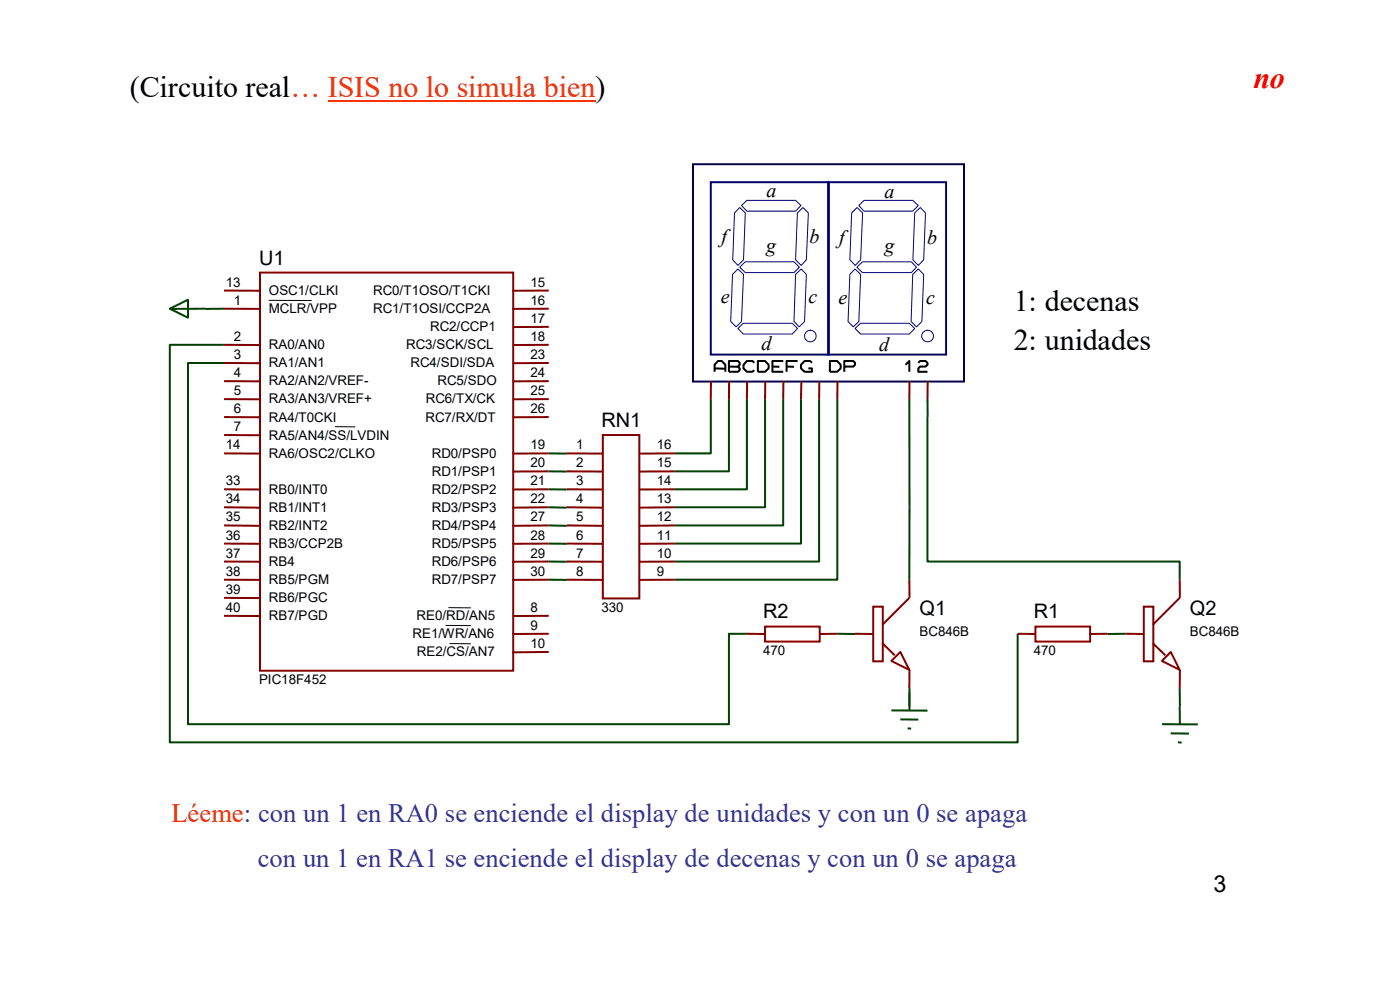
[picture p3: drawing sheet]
<svg xmlns="http://www.w3.org/2000/svg" width="297mm" height="210mm" viewBox="0 0 297 210" stroke-linecap="round" stroke-linejoin="round" font-family="sans-serif">
<path d="M69.5 21.5h56.8" fill="none" stroke="#f30" stroke-width=".25"/>
<g fill="none" stroke="#004000" stroke-width=".42">
<path d="M36 65.5l3.9-1.9v3.8zM43.7 65.5h-7.7M47.5 73.2h-11.5v84.3h179.9v-23M47.5 77h-7.6v76.6h114.7v-19.1h3.9M47.5 65.5h-3.8M116.4 96.2h3.8M116.4 100h3.8M150.8 84.7v11.5h-7.6M154.6 84.7v15.3h-11.4M158.5 84.7v19.1h-15.3M162.3 84.7v22.9h-19.1M166.2 84.7v26.8h-23"/>
<path d="M169.9 84.7v30.6h-26.7M173.8 84.7v34.4h-30.6M177.6 84.7v38.3h-34.4M192.9 84.7v38.3M196.8 88.5v30.6h53.5v3.9M196.8 84.7v3.8M116.4 103.8h3.8M116.4 107.6l3.8 .1M116.4 111.5h3.8M116.4 115.3l3.8 .1M116.4 119.1l3.8 .1M116.4 123h3.8"/>
<path d="M177.6 134.5h3.8M238.8 134.5h-3.8M189.1 150.7h7.7M191 152.6l3.8 .1M192.5 154.5l.8 .1M192.9 146.9l.1 3.8M193 146l-.1 3.8M246.5 153.6l7.6 .1M248.4 155.6h3.8M249.9 157.5h.8M250.3 146v3.8M250.3 149.8v3.8"/>
</g>
<g fill="none" stroke="#800000" stroke-width=".42">
<path d="M55.2 57.8h53.7v84.5h-53.7zM47.5 65.5h7.7M47.5 73.2h7.7M47.5 77h7.7M47.5 61.6l7.7 .1M116.4 61.6l-7.7 .1M116.4 69.3l-7.7 .1M116.4 73.2h-7.7M116.4 77h-7.7M116.4 65.5h-7.7M47.5 80.9h7.7M47.5 84.7h7.7"/>
<path d="M47.5 88.5h7.7M47.5 92.3h7.7M47.5 96.2h7.7M116.4 96.2h-7.7M116.4 100h-7.7M116.4 80.9h-7.7M116.4 84.7h-7.7M116.4 88.5h-7.7M120.2 96.2h7.7M120.2 100h7.7M127.9 92.3h7.7v34.7h-7.7zM143.2 96.2h-7.7"/>
<path d="M143.2 100h-7.7M150.8 80.9v3.8M154.7 80.9l-.1 3.8M158.5 80.9v3.8M162.3 80.9v3.8M166.2 80.9v3.8M170 80.9l-.1 3.8M173.8 80.9v3.8M177.7 80.9l-.1 3.8M193 80.9l-.1 3.8M196.8 80.9v3.8M47.5 103.8h7.7"/>
<path d="M47.5 107.6l7.7 .1M47.5 111.5h7.7M47.5 115.3l7.7 .1M47.5 119.1l7.7 .1M116.4 103.8h-7.7M116.4 107.6l-7.7 .1M116.4 111.5h-7.7M116.4 115.3l-7.7 .1M116.4 119.1l-7.7 .1M120.2 103.8h7.7M120.2 107.6l7.7 .1M120.2 111.5h7.7"/>
<path d="M120.2 115.3l7.7 .1M120.2 119.1l7.7 .1M143.2 103.8h-7.7M143.2 107.6l-7.7 .1M143.2 111.5h-7.7M143.2 115.3l-7.7 .1M143.2 119.1l-7.7 .1M47.5 123h7.7M47.5 126.8l7.7 .1M47.5 130.6l7.7 .1M116.4 130.6l-7.7 .1M116.4 134.5h-7.7"/>
<path d="M116.4 138.3l-7.7 .1M116.4 123h-7.7M120.2 123h7.7M143.2 123h-7.7M158.5 134.5h3.8M162.3 132.9h11.6v3.2h-11.6zM177.6 134.5h-3.8M181.4 134.5h3.9M185.3 128.7h2v11.6h-2zM187.2 136.4l2.6 2.6M192.9 126.8l-5.7 5.7M192.9 123l.1 3.8"/>
<path d="M215.9 134.5h3.8M219.7 132.9h11.6v3.2h-11.6zM235 134.5h-3.9M238.8 134.5h3.9M242.7 128.7h2v11.6h-2zM244.6 136.4l2.6 2.6M248.4 138.3l1.9 3.8-3.8-1.9zM250.3 126.8l-5.7 5.7M250.3 123v3.8M189.1 140.2l1.9-1.9 1.9 3.8zM193 142.1l-.1 3.9M250.3 142.1v3.9"/>
</g>
<path d="M57.1 63.7l8.9 .1M71.1 90.5l4.2 .1M94.6 132.7h5.2M95.2 128.9h4.6M95.5 136.5l4.3 .1" fill="none" stroke="#000" stroke-width=".21"/>
<path d="M147 34.8h57.5v46.1h-57.5z" fill="none" stroke="#04004a" stroke-width=".42"/>
<path d="M150.8 38.7h25.1v36.5h-25.1zM175.7 38.7h25v36.5h-25z" fill="none" stroke="#000080" stroke-width=".42"/>
<g fill="none" stroke="#00007d" stroke-width=".21">
<path d="M155.4 58.2l1.1-1.1 1.2 1.1-.4 10-1.1 1.1-1.2-1.1zM156.9 56.7l1.2-1.2h10.3l1.2 1.2-1.2 1.1h-10.3zM156.9 44l1.2 1.2-.4 9.9-1.2 1.2-1.1-1.2 .4-9.9zM157.3 43.6l1.2-1.1h10.3l1.1 1.1-1.1 1.2h-10.3zM168.8 58.2l1.2-1.1 1.1 1.1-.4 10-1.2 1.1-1.1-1.1zM169.2 45.2l1.1-1.2 1.2 1.2-.4 9.9-1.1 1.2-1.2-1.2zM181.4 57.1l1.2 1.1-.4 10-1.2 1.1-1.1-1.1 .4-10zM181.8 56.7l1.2-1.2h10.3l1.1 1.2-1.1 1.1h-10.3zM181.8 44l1.2 1.2-.4 9.9-1.2 1.2-1.1-1.2 .4-9.9zM183.3 42.5h10.3l1.2 1.1-1.2 1.2h-10.3l-1.1-1.2zM193.6 58.2l1.2-1.1 1.2 1.1-.4 10-1.2 1.1-1.1-1.1zM194.1 45.2l1.1-1.2 1.1 1.2-.3 9.9-1.2 1.2-1.1-1.2z"/>
<path d="M156.5 69.7l1.2-1.1h10.4l1.1 1.1-1.1 1.2h-10.4zM181.4 69.7l1.2-1.1h10.3l1.2 1.1-1.2 1.2h-10.3z"/>
<circle cx="171.9" cy="71.3" r="1.23"/>
<circle cx="196.8" cy="71.3" r="1.24"/>
</g>
<g fill="none" stroke="#000" stroke-width=".42">
<path d="M151.6 78.9v-1.5l.7-.8h.8l.8 .8v1.5M151.6 78.1l2.3 .1M154.6 77.8h1.9M154.6 76.6h1.9l.4 .4v.4l-.4 .4 .4 .3v.4l-.4 .4h-1.9zM160 77l-.4-.4h-1.1l-.8 .8v.7l.8 .8h1.1l.4-.4M160.8 76.6h1.5l.8 .8v.7l-.8 .8h-1.5zM163.9 77.8h1.5M166.2 76.6h-2.3v2.3h2.3M166.9 77.8h1.5M169.2 76.6h-2.3v2.3M172.3 77l-.4-.4h-1.2l-.8 .8v.7l.8 .8h1.6v-.8h-.8M176.1 76.6h1.5l.8 .8v.7l-.8 .8h-1.5z"/>
<path d="M179.1 77.8h1.9l.4-.4v-.4l-.4-.4h-1.9v2.3M192.1 77.4l.8-.8v2.3M194.8 77l.4-.4h1.1l.5 .4v.4l-.5 .4h-1.1l-.4 .3v.8h2"/>
</g>
<g font-size="6.3">
<text x="27.5" y="20.7">(Circuito real… ISIS no lo simula bien)</text>
<text x="215.1" y="65.9">1: decenas</text>
<text x="215.1" y="74.3">2: unidades</text>
</g>
<text font-size="6.3" fill="#f00" x="265.9" y="18.7">no</text>
<text font-size="5.6" fill="#f30" x="36.4" y="174.4">Léeme: con un 1 en RA0 se enciende el display de unidades y con un 0 se apaga</text>
<text font-size="5.6" fill="#339" x="54.7" y="183.9">con un 1 en RA1 se enciende el display de decenas y con un 0 se apaga</text>
<text font-size="5" x="257.4" y="189.3">3</text>
<g font-size="4.2">
<text x="162.6" y="41.7">a</text>
<text x="187.6" y="41.9">a</text>
<text x="153.1" y="51.5">f</text>
<text x="162.6" y="53.5">g</text>
<text x="171.7" y="51.5">b</text>
<text x="178.1" y="51.7">f</text>
<text x="187.7" y="53.6">g</text>
<text x="196.7" y="51.7">b</text>
<text x="54.9" y="56.2">U1</text>
<text x="152.9" y="64.3">e</text>
<text x="171.5" y="64.3">c</text>
<text x="177.9" y="64.5">e</text>
<text x="196.5" y="64.5">c</text>
<text x="161.5" y="74.3">d</text>
<text x="186.5" y="74.5">d</text>
<text x="127.6" y="90.7">RN1</text>
<text x="161.9" y="131.2">R2</text>
<text x="195.1" y="130.6">Q1</text>
<text x="219.3" y="131.2">R1</text>
<text x="252.4" y="130.6">Q2</text>
</g>
<g font-size="2.8">
<text x="47.9" y="60.8">13</text>
<text x="49.6" y="64.6">1</text>
<text x="57.1" y="62.6">OSC1/CLKI</text>
<text x="79.2" y="62.6">RC0/T1OSO/T1CKI</text>
<text x="112.6" y="60.8">15</text>
<text x="112.6" y="64.6">16</text>
<text x="57.1" y="66.4">MCLR/VPP</text>
<text x="79.2" y="66.4">RC1/T1OSI/CCP2A</text>
<text x="91.2" y="70.3">RC2/CCP1</text>
<text x="112.6" y="68.5">17</text>
<text x="49.6" y="72.3">2</text>
<text x="49.6" y="76.1">3</text>
<text x="57.1" y="74">RA0/AN0</text>
<text x="57.1" y="77.9">RA1/AN1</text>
<text x="86.1" y="74">RC3/SCK/SCL</text>
<text x="87.1" y="77.9">RC4/SDI/SDA</text>
<text x="112.6" y="72.3">18</text>
<text x="112.6" y="76.1">23</text>
<text x="49.6" y="79.9">4</text>
<text x="49.6" y="83.8">5</text>
<text x="57.1" y="81.7">RA2/AN2/VREF-</text>
<text x="92.8" y="81.7">RC5/SDO</text>
<text x="112.6" y="79.9">24</text>
<text x="112.6" y="83.8">25</text>
<text x="49.6" y="87.6">6</text>
<text x="57.1" y="85.6">RA3/AN3/VREF+</text>
<text x="57.1" y="89.5">RA4/T0CKI</text>
<text x="90.3" y="89.5">RC7/RX/DT</text>
<text x="90.3" y="85.6">RC6/TX/CK</text>
<text x="112.6" y="87.6">26</text>
<text x="47.9" y="95.3">14</text>
<text x="49.6" y="91.4">7</text>
<text x="57.1" y="93.3">RA5/AN4/SS/LVDIN</text>
<text x="112.6" y="95.3">19</text>
<text x="122.3" y="95.3">1</text>
<text x="139.4" y="95.3">16</text>
<text x="57.1" y="97.1">RA6/OSC2/CLKO</text>
<text x="91.6" y="97.1">RD0/PSP0</text>
<text x="91.6" y="100.9">RD1/PSP1</text>
<text x="112.6" y="99.1">20</text>
<text x="122.3" y="99.1">2</text>
<text x="139.4" y="99.1">15</text>
<text x="47.9" y="103">33</text>
<text x="47.9" y="106.8">34</text>
<text x="57.1" y="104.7">RB0/INT0</text>
<text x="91.6" y="104.7">RD2/PSP2</text>
<text x="112.6" y="103">21</text>
<text x="112.6" y="106.8">22</text>
<text x="122.3" y="103">3</text>
<text x="122.3" y="106.8">4</text>
<text x="139.4" y="103">14</text>
<text x="139.4" y="106.8">13</text>
<text x="47.9" y="110.6">35</text>
<text x="57.1" y="108.6">RB1/INT1</text>
<text x="57.1" y="112.4">RB2/INT2</text>
<text x="91.6" y="108.6">RD3/PSP3</text>
<text x="91.6" y="112.4">RD4/PSP4</text>
<text x="112.6" y="110.6">27</text>
<text x="122.3" y="110.6">5</text>
<text x="139.4" y="110.6">12</text>
<text x="47.9" y="114.5">36</text>
<text x="47.9" y="118.3">37</text>
<text x="57.1" y="116.2">RB3/CCP2B</text>
<text x="91.6" y="116.2">RD5/PSP5</text>
<text x="112.6" y="114.5">28</text>
<text x="112.6" y="118.3">29</text>
<text x="122.3" y="114.5">6</text>
<text x="122.3" y="118.3">7</text>
<text x="139.4" y="114.5">11</text>
<text x="139.4" y="118.3">10</text>
<text x="47.9" y="122.1">38</text>
<text x="47.9" y="125.9">39</text>
<text x="57.1" y="120.1">RB4</text>
<text x="57.1" y="123.9">RB5/PGM</text>
<text x="91.6" y="120.1">RD6/PSP6</text>
<text x="91.6" y="123.9">RD7/PSP7</text>
<text x="112.6" y="122.1">30</text>
<text x="122.3" y="122.1">8</text>
<text x="139.4" y="122.1">9</text>
<text x="47.9" y="129.8">40</text>
<text x="57.1" y="127.7">RB6/PGC</text>
<text x="57.1" y="131.6">RB7/PGD</text>
<text x="88.3" y="131.6">RE0/RD/AN5</text>
<text x="112.6" y="129.8">8</text>
<text x="127.6" y="129.8">330</text>
<text x="87.5" y="135.4">RE1/WR/AN6</text>
<text x="112.6" y="133.6">9</text>
<text x="112.6" y="137.5">10</text>
<text x="195.1" y="134.9">BC846B</text>
<text x="252.4" y="134.9">BC846B</text>
<text x="88.4" y="139.2">RE2/CS/AN7</text>
<text x="161.9" y="139">470</text>
<text x="219.3" y="139">470</text>
<text x="54.9" y="145.1">PIC18F452</text>
</g>
</svg>
